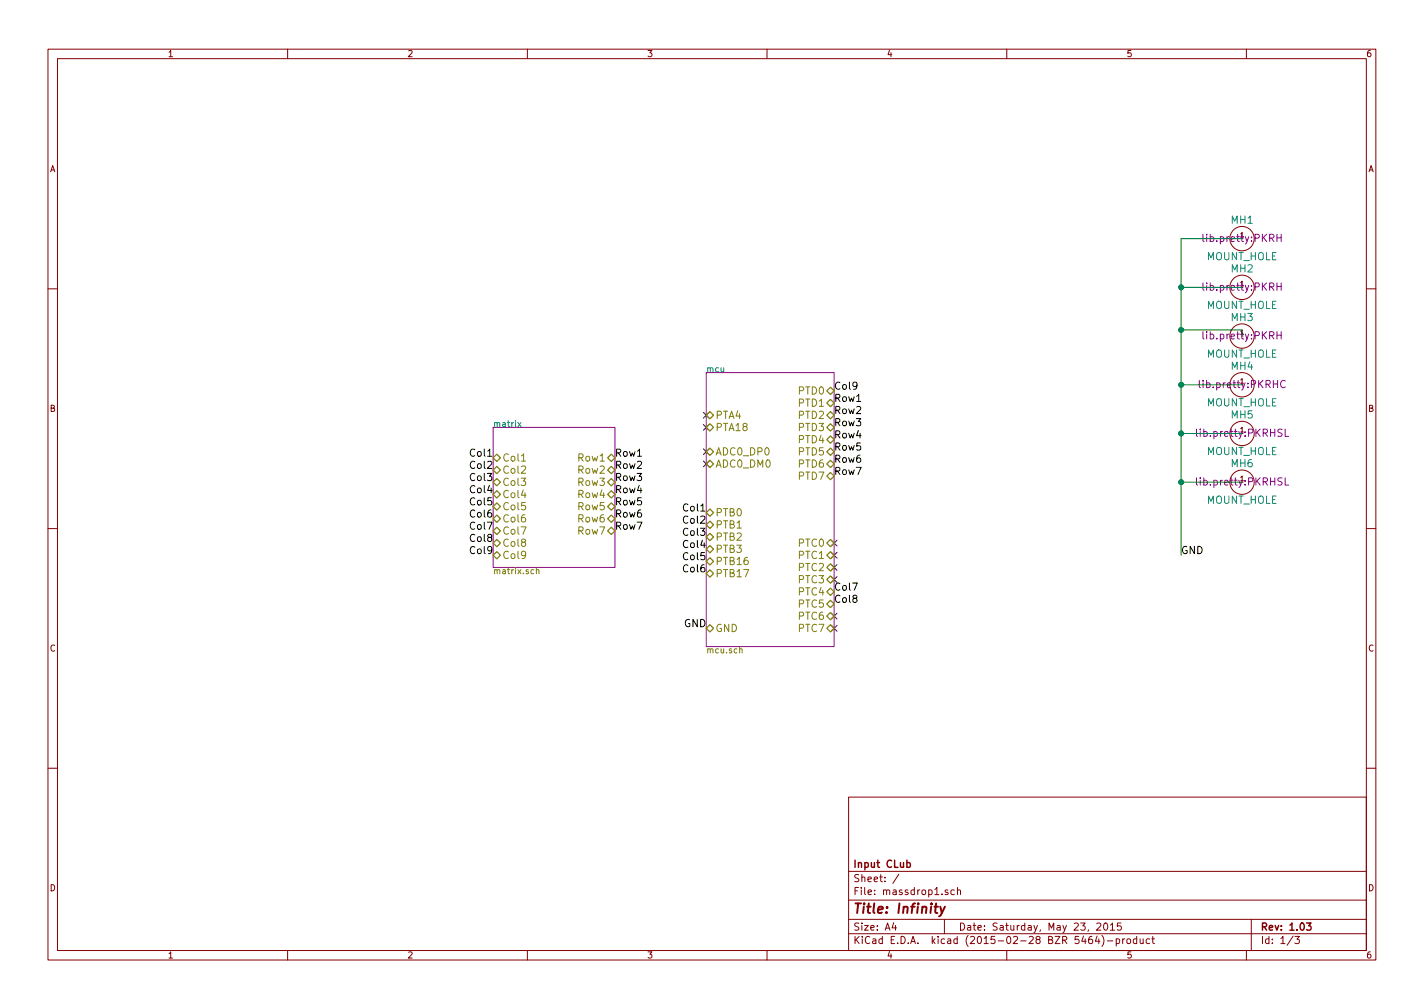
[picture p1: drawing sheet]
EESchema Schematic File Version 2
LIBS:massdrop1
LIBS:massdrop1-cache
EELAYER 25 0
EELAYER END
$Descr A4 11693 8268
encoding utf-8
Sheet 1 3
Title "Infinity"
Date "Saturday, May 23, 2015"
Rev "1.03"
Comp "Input CLub"
Comment1 ""
Comment2 ""
Comment3 ""
Comment4 ""
$EndDescr
$Sheet
S 4050 3500 1000 1150
U 539BD18D
F0 "matrix" 50
F1 "matrix.sch" 50
F2 "Col1" B L 4050 3750 60 
F3 "Col2" B L 4050 3850 60 
F4 "Col3" B L 4050 3950 60 
F5 "Col4" B L 4050 4050 60 
F6 "Col5" B L 4050 4150 60 
F7 "Col6" B L 4050 4250 60 
F8 "Col7" B L 4050 4350 60 
F9 "Col8" B L 4050 4450 60 
F10 "Col9" B L 4050 4550 60 
F11 "Row1" B R 5050 3750 60 
F12 "Row2" B R 5050 3850 60 
F13 "Row3" B R 5050 3950 60 
F14 "Row4" B R 5050 4050 60 
F15 "Row5" B R 5050 4150 60 
F16 "Row6" B R 5050 4250 60 
F17 "Row7" B R 5050 4350 60 
$EndSheet
Text Label 4050 3750 2    59   ~ 0
Col1
Text Label 4050 3850 2    59   ~ 0
Col2
Text Label 4050 3950 2    59   ~ 0
Col3
Text Label 4050 4050 2    59   ~ 0
Col4
Text Label 4050 4150 2    59   ~ 0
Col5
Text Label 4050 4250 2    59   ~ 0
Col6
Text Label 4050 4350 2    59   ~ 0
Col7
Text Label 4050 4450 2    59   ~ 0
Col8
Text Label 4050 4550 2    59   ~ 0
Col9
Text Label 5050 3750 0    59   ~ 0
Row1
Text Label 5050 3850 0    59   ~ 0
Row2
Text Label 5050 3950 0    59   ~ 0
Row3
Text Label 5050 4050 0    59   ~ 0
Row4
Text Label 5050 4150 0    59   ~ 0
Row5
Text Label 5050 4250 0    59   ~ 0
Row6
Text Label 5050 4350 0    59   ~ 0
Row7
Text Label 5800 4200 2    59   ~ 0
Col1
Text Label 5800 4300 2    59   ~ 0
Col2
Text Label 5800 4400 2    59   ~ 0
Col3
Text Label 5800 4500 2    59   ~ 0
Col4
Text Label 5800 4600 2    59   ~ 0
Col5
Text Label 5800 4700 2    59   ~ 0
Col6
Text Label 6850 4850 0    59   ~ 0
Col7
Text Label 6850 4950 0    59   ~ 0
Col8
Text Label 6850 3200 0    59   ~ 0
Col9
Text Label 6850 3300 0    59   ~ 0
Row1
Text Label 6850 3400 0    59   ~ 0
Row2
Text Label 6850 3500 0    59   ~ 0
Row3
Text Label 6850 3600 0    59   ~ 0
Row4
Text Label 6850 3700 0    59   ~ 0
Row5
Text Label 6850 3800 0    59   ~ 0
Row6
Text Label 6850 3900 0    59   ~ 0
Row7
NoConn ~ 5800 3400
NoConn ~ 5800 3700
NoConn ~ 6850 4450
NoConn ~ 6850 4650
NoConn ~ 6850 5050
NoConn ~ 6850 5150
NoConn ~ 6850 4750
NoConn ~ 6850 4550
NoConn ~ 5800 3800
NoConn ~ 5800 3500
Text Label 5800 5150 2    60   ~ 0
GND
$Comp
L MOUNT_HOLE MH1
U 1 1
P 10200 1950
F 0 "MH1" H 10200 2100 60  0000 C CNN
F 1 "MOUNT_HOLE" H 10200 1800 60  0000 C CNN
F 2 "lib.pretty:PKRH" H 10200 1950 60  0000 C CNN
F 3 "" H 10200 1950 60  0000 C CNN
	1    10200 1950
	1    0    0    -1  
$EndComp
$Comp
L MOUNT_HOLE MH2
U 1 1
P 10200 2350
F 0 "MH2" H 10200 2500 60  0000 C CNN
F 1 "MOUNT_HOLE" H 10200 2200 60  0000 C CNN
F 2 "lib.pretty:PKRH" H 10200 2350 60  0000 C CNN
F 3 "" H 10200 2350 60  0000 C CNN
	1    10200 2350
	1    0    0    -1  
$EndComp
$Comp
L MOUNT_HOLE MH3
U 1 1
P 10200 2750
F 0 "MH3" H 10200 2900 60  0000 C CNN
F 1 "MOUNT_HOLE" H 10200 2600 60  0000 C CNN
F 2 "lib.pretty:PKRH" H 10200 2750 60  0000 C CNN
F 3 "" H 10200 2750 60  0000 C CNN
	1    10200 2750
	1    0    0    -1  
$EndComp
$Comp
L MOUNT_HOLE MH4
U 1 1
P 10200 3150
F 0 "MH4" H 10200 3300 60  0000 C CNN
F 1 "MOUNT_HOLE" H 10200 3000 60  0000 C CNN
F 2 "lib.pretty:PKRHC" H 10200 3150 60  0000 C CNN
F 3 "" H 10200 3150 60  0000 C CNN
	1    10200 3150
	1    0    0    -1  
$EndComp
$Comp
L MOUNT_HOLE MH5
U 1 1
P 10200 3550
F 0 "MH5" H 10200 3700 60  0000 C CNN
F 1 "MOUNT_HOLE" H 10200 3400 60  0000 C CNN
F 2 "lib.pretty:PKRHSL" H 10200 3550 60  0000 C CNN
F 3 "" H 10200 3550 60  0000 C CNN
	1    10200 3550
	1    0    0    -1  
$EndComp
$Comp
L MOUNT_HOLE MH6
U 1 1
P 10200 3950
F 0 "MH6" H 10200 4100 60  0000 C CNN
F 1 "MOUNT_HOLE" H 10200 3800 60  0000 C CNN
F 2 "lib.pretty:PKRHSL" H 10200 3950 60  0000 C CNN
F 3 "" H 10200 3950 60  0000 C CNN
	1    10200 3950
	1    0    0    -1  
$EndComp
Wire Wire Line
	10200 1950 9700 1950
Wire Wire Line
	9700 1950 9700 4550
Wire Wire Line
	10200 2350 9700 2350
Connection ~ 9700 2350
Wire Wire Line
	10200 2750 10200 2700
Wire Wire Line
	10200 2700 9700 2700
Connection ~ 9700 2700
Wire Wire Line
	10200 3150 9700 3150
Connection ~ 9700 3150
Wire Wire Line
	10200 3550 9700 3550
Connection ~ 9700 3550
Wire Wire Line
	10200 3950 9700 3950
Connection ~ 9700 3950
Text Label 9700 4550 0    60   ~ 0
GND
$Sheet
S 5800 3050 1050 2250
U 539CFF84
F0 "mcu" 50
F1 "mcu.sch" 50
F2 "PTD6" T R 6850 3800 60 
F3 "PTD5" T R 6850 3700 60 
F4 "PTD4" T R 6850 3600 60 
F5 "PTD3" T R 6850 3500 60 
F6 "PTD2" T R 6850 3400 60 
F7 "PTD1" T R 6850 3300 60 
F8 "PTD0" T R 6850 3200 60 
F9 "PTC7" T R 6850 5150 60 
F10 "PTC5" T R 6850 4950 60 
F11 "PTC3" T R 6850 4750 60 
F12 "PTA4" T L 5800 3400 60 
F13 "PTA18" T L 5800 3500 60 
F14 "PTC1" T R 6850 4550 60 
F15 "PTB17" T L 5800 4700 60 
F16 "PTB0" T L 5800 4200 60 
F17 "PTB1" T L 5800 4300 60 
F18 "PTB2" T L 5800 4400 60 
F19 "PTB3" T L 5800 4500 60 
F20 "PTD7" T R 6850 3900 60 
F21 "PTC6" T R 6850 5050 60 
F22 "PTC2" T R 6850 4650 60 
F23 "PTC4" T R 6850 4850 60 
F24 "PTC0" T R 6850 4450 60 
F25 "PTB16" T L 5800 4600 60 
F26 "ADC0_DP0" T L 5800 3700 60 
F27 "ADC0_DM0" T L 5800 3800 60 
F28 "GND" B L 5800 5150 60 
$EndSheet
$EndSCHEMATC
